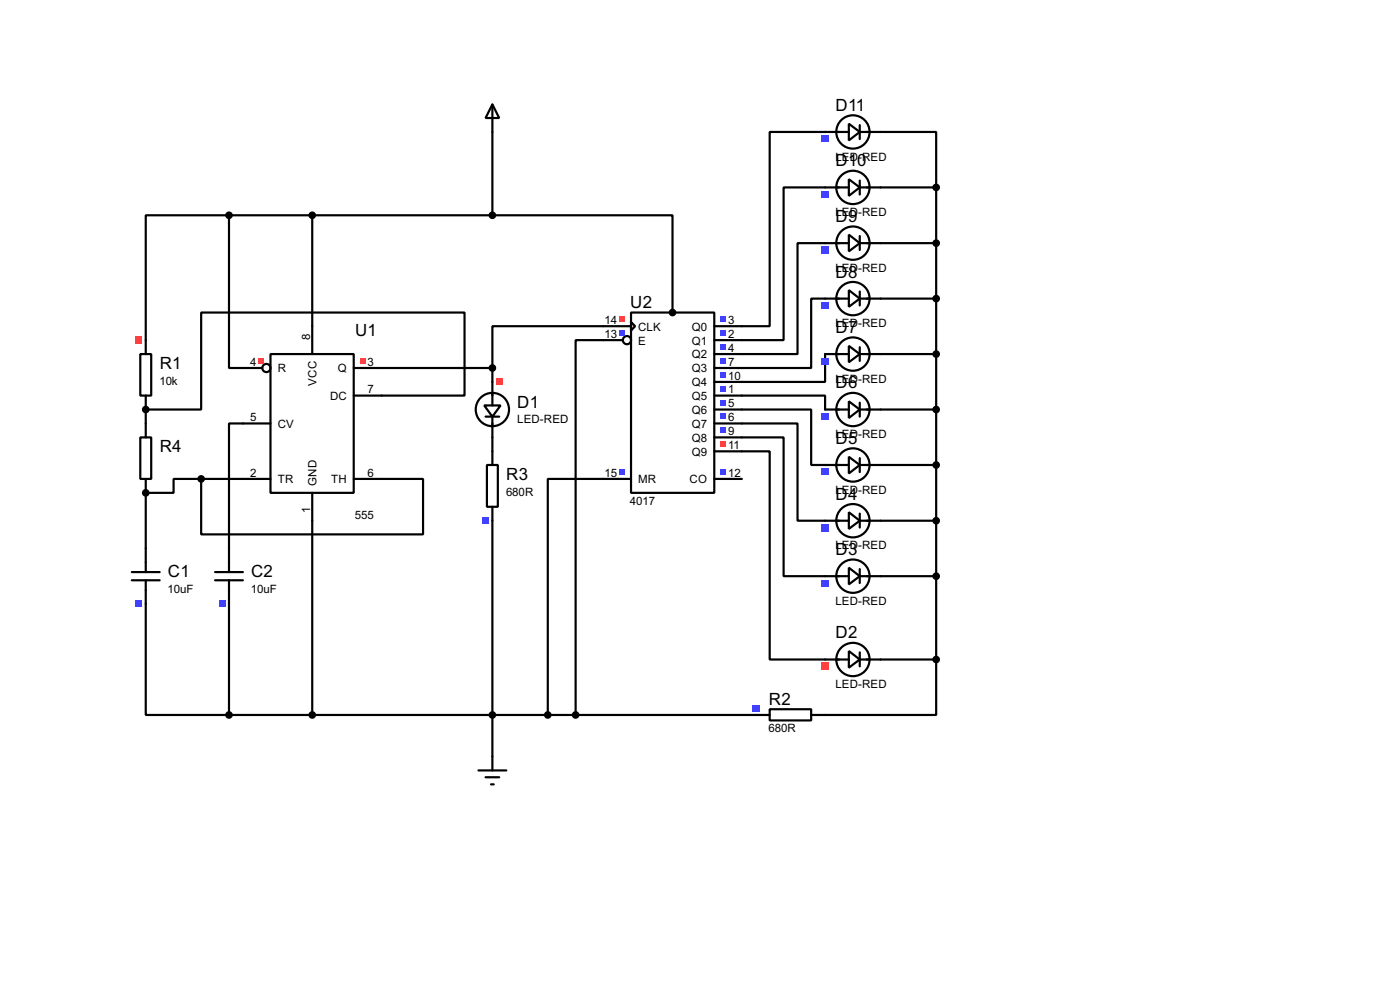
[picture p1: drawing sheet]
<svg xmlns="http://www.w3.org/2000/svg" width="256mm" height="180mm" viewBox="0 0 256 180" stroke-linecap="round" stroke-linejoin="round" font-family="sans-serif">
<g fill="none" stroke="#000" stroke-width=".4">
<path d="M42 39.4h-15.3v22.9M42 39.4v28h6.1M42 39.4h48.2M57.2 39.4v25.4M90.2 39.4h33v17.8M90.2 24.2v15.2M151.2 24.2h-10.2v35.5h-5.1M151.2 34.3h-7.6v28h-7.7M161.3 24.2h10.2v10.1M161.3 34.3h10.2M171.5 34.3v86.4M110.5 59.7h-20.3v7.7"/>
<path d="M151.2 54.7h-2.6v12.7h-12.7M151.2 44.5h-5.1v20.3h-10.2M161.3 44.5h10.2M161.3 54.7h10.2M49.6 64.8h15.2v25.4h-15.2zM49.6 77.5h-7.6v22.9M64.8 72.4h20.3v-15.2h-48.2v17.8h-10.2v2.5M64.8 67.4h25.4M90.2 67.4v2.5M110.5 62.3h-5v68.6M135.9 77.5h10.2v17.8h5.1M135.9 75h12.7v10.1h2.6"/>
<path d="M135.9 72.4h15.3v2.6M151.2 64.8v5.1h-15.3M161.3 64.8h10.2M161.3 75h10.2M36.9 87.7h-5.1v2.5h-5.1v10.2M36.9 87.7v10.1h40.6v-10.1h-12.7M36.9 87.7h12.7M57.2 90.2v40.7M90.2 80.1v2.5M90.2 95.3v43.2M110.5 87.7h-10.1v43.2M135.9 82.6h5.1v38.1h10.2"/>
<path d="M135.9 80.1h7.7v25.4h7.6M161.3 85.1h10.2M161.3 95.3h10.2M26.7 110.5v20.4h15.3M42 110.5v20.4M161.3 105.5h10.2M42 130.9h96.5M161.3 120.7h10.2M171.5 120.7v10.2h-20.3"/>
<circle cx="48.8" cy="67.4" r=".75"/>
</g>
<g fill="#000">
<circle cx="26.7" cy="75" r=".2"/>
<circle cx="26.7" cy="90.2" r=".2"/>
</g>
<g fill="#ff4040">
<path d="M47.4 65.6h1v1h-1z"/>
<path d="M66 65.6h1v1h-1z"/>
</g>
<g fill="none" stroke="#000" stroke-width=".4">
<path d="M110.5 59.7h5.1M115.6 57.2h15.3v33h-15.3zM115.6 59l.8 .7-.8 .8zM130.9 59.7h5M110.5 62.3h3.6M130.9 62.3h5M130.9 64.8h5M130.9 67.4h5M130.9 69.9h5M130.9 72.4h5M130.9 75h5M130.9 77.5h5"/>
<path d="M110.5 87.7h5.1M130.9 87.7h5M130.9 80.1h5M130.9 82.6h5"/>
<circle cx="114.8" cy="62.3" r=".75"/>
</g>
<path d="M113.5 58h1v1h-1z" fill="#ff4040"/>
<g fill="#4040ff">
<path d="M113.5 60.5h1v1h-1z"/>
<path d="M113.5 85.9h1v1h-1z"/>
<path d="M132 85.9h1v1h-1z"/>
<path d="M132 58h1v1h-1z"/>
<path d="M132 60.5h1v1h-1z"/>
<path d="M132 63h1v1.1h-1z"/>
<path d="M132 65.6h1v1h-1z"/>
<path d="M132 68.1h1v1h-1z"/>
<path d="M132 70.7h1v1h-1z"/>
<path d="M132 73.2h1v1h-1z"/>
<path d="M132 75.7h1v1.1h-1z"/>
<path d="M132 78.3h1v1h-1z"/>
</g>
<path d="M132 80.8h1v1h-1z" fill="#ff4040"/>
<g fill="none" stroke="#000" stroke-width=".4">
<path d="M88.7 74.2h3l-1.5 2.1zM89 76.3h2.5M90.2 69.9v4.3M90.2 76.3v3.8"/>
<circle cx="90.2" cy="75" r="3.1"/>
</g>
<path d="M90.9 69.3h1.2v1.2h-1.2z" fill="#ff4040"/>
<circle cx="90.2" cy="67.4" r=".5" fill="#000" stroke="#000" stroke-width=".4"/>
<path d="M25.7 64.8h2v7.6h-2zM26.7 62.3v2.5M26.7 72.4v2.6" fill="none" stroke="#000" stroke-width=".4"/>
<path d="M24.8 61.6h1.3v1.3h-1.3z" fill="#ff4040"/>
<g fill="none" stroke="#000" stroke-width=".4">
<path d="M155.5 119.2l2 1.5-2 1.5zM157.5 119.4v2.6M151.2 120.7h4.3M157.5 120.7h3.8"/>
<circle cx="156.2" cy="120.7" r="3.1"/>
</g>
<path d="M150.5 121.3h1.3v1.3h-1.3z" fill="#ff4040"/>
<g fill="none" stroke="#000" stroke-width=".4">
<path d="M151.2 105.5h4.3M155.5 103.9l2 1.6-2 1.5zM157.5 104.2v2.5M157.5 105.5h3.8"/>
<circle cx="156.2" cy="105.5" r="3.1"/>
</g>
<path d="M150.5 106.1h1.3v1.3h-1.3z" fill="#4040ff"/>
<g fill="none" stroke="#000" stroke-width=".4">
<path d="M151.2 95.3h4.3M155.5 93.8l2 1.5-2 1.5zM157.5 94v2.6M157.5 95.3h3.8"/>
<circle cx="156.2" cy="95.3" r="3.1"/>
</g>
<path d="M150.5 95.9h1.3v1.3h-1.3z" fill="#4040ff"/>
<g fill="none" stroke="#000" stroke-width=".4">
<path d="M151.2 85.1h4.3M155.5 83.6l2 1.5-2 1.6zM157.5 83.9v2.5M157.5 85.1h3.8"/>
<circle cx="156.2" cy="85.1" r="3.1"/>
</g>
<path d="M150.5 85.8h1.3v1.2h-1.3z" fill="#4040ff"/>
<g fill="none" stroke="#000" stroke-width=".4">
<path d="M151.2 75h4.3M155.5 73.5l2 1.5-2 1.5zM157.5 73.7v2.6M157.5 75h3.8"/>
<circle cx="156.2" cy="75" r="3.1"/>
</g>
<path d="M150.5 75.6h1.3v1.3h-1.3z" fill="#4040ff"/>
<g fill="none" stroke="#000" stroke-width=".4">
<path d="M151.2 64.8h4.3M155.5 63.3l2 1.5-2 1.5zM157.5 63.6v2.5M157.5 64.8h3.8"/>
<circle cx="156.2" cy="64.8" r="3.1"/>
</g>
<path d="M150.5 65.5h1.3v1.2h-1.3z" fill="#4040ff"/>
<g fill="none" stroke="#000" stroke-width=".4">
<path d="M151.2 54.7h4.3M155.5 53.1l2 1.6-2 1.5zM157.5 53.4v2.5M157.5 54.7h3.8"/>
<circle cx="156.2" cy="54.7" r="3.1"/>
</g>
<path d="M150.5 55.3h1.3v1.3h-1.3z" fill="#4040ff"/>
<g fill="none" stroke="#000" stroke-width=".4">
<path d="M151.2 44.5h4.3M155.5 43l2 1.5-2 1.5zM157.5 43.2v2.6M157.5 44.5h3.8"/>
<circle cx="156.2" cy="44.5" r="3.1"/>
</g>
<path d="M150.5 45.1h1.3v1.3h-1.3z" fill="#4040ff"/>
<g fill="none" stroke="#000" stroke-width=".4">
<path d="M151.2 24.2h4.3M155.5 22.7l2 1.5-2 1.5zM157.5 22.9v2.6M157.5 24.2h3.8"/>
<circle cx="156.2" cy="24.2" r="3.1"/>
</g>
<path d="M150.5 24.8h1.3v1.3h-1.3z" fill="#4040ff"/>
<g fill="none" stroke="#000" stroke-width=".4">
<path d="M151.2 34.3h4.3M155.5 32.8l2 1.5-2 1.6zM157.5 33.1v2.5M157.5 34.3h3.8"/>
<circle cx="156.2" cy="34.3" r="3.1"/>
</g>
<path d="M150.5 35h1.3v1.2h-1.3z" fill="#4040ff"/>
<g fill="#000" stroke="#000" stroke-width=".4">
<circle cx="171.5" cy="34.3" r=".5"/>
<circle cx="171.5" cy="54.7" r=".5"/>
<circle cx="171.5" cy="44.5" r=".5"/>
<circle cx="171.5" cy="75" r=".5"/>
<circle cx="171.5" cy="64.8" r=".5"/>
<circle cx="171.5" cy="95.3" r=".5"/>
<circle cx="171.5" cy="85.1" r=".5"/>
<circle cx="171.5" cy="105.5" r=".5"/>
</g>
<path d="M138.5 130.9h2.5M141 129.8h7.6v2.1h-7.6zM148.6 130.9h2.6" fill="none" stroke="#000" stroke-width=".4"/>
<path d="M137.8 129h1.3v1.2h-1.3z" fill="#4040ff"/>
<g fill="#000" stroke="#000" stroke-width=".4">
<circle cx="57.2" cy="39.4" r=".5"/>
<circle cx="123.2" cy="57.2" r=".5"/>
<circle cx="105.4" cy="130.9" r=".5"/>
<circle cx="171.5" cy="120.7" r=".5"/>
</g>
<path d="M89.2 85.1h2v7.7h-2zM90.2 82.6v2.5M90.2 92.8v2.5" fill="none" stroke="#000" stroke-width=".4"/>
<path d="M88.3 94.7h1.3v1.2h-1.3z" fill="#4040ff"/>
<g fill="#000" stroke="#000" stroke-width=".4">
<circle cx="41.9" cy="39.4" r=".5"/>
<circle cx="90.2" cy="39.4" r=".5"/>
<circle cx="26.7" cy="75" r=".5"/>
<circle cx="90.2" cy="130.9" r=".5"/>
<circle cx="100.3" cy="130.9" r=".5"/>
</g>
<g fill="none" stroke="#000" stroke-width=".4">
<path d="M90.2 19.1l1.3 2.5h-2.5zM90.2 19.1v5.1M26.7 77.5v2.6M25.7 80.1h2v7.6h-2zM26.7 87.7v2.5M24.2 104.7h5.1M24.2 106.2h5.1M26.7 100.4v4.3M26.7 106.2v4.3M90.2 138.5v2.5M87.7 141h5.1M89 142.3h2.5"/>
<path d="M90 143.6h.5"/>
</g>
<path d="M24.8 109.9h1.3v1.3h-1.3z" fill="#4040ff"/>
<circle cx="57.2" cy="130.9" r=".5" fill="#000" stroke="#000" stroke-width=".4"/>
<path d="M39.4 104.7h5.1M39.4 106.2h5.1M42 100.4v4.3M42 106.2v4.3" fill="none" stroke="#000" stroke-width=".4"/>
<path d="M40.1 109.9h1.2v1.3h-1.2z" fill="#4040ff"/>
<g fill="#000" stroke="#000" stroke-width=".4">
<circle cx="26.7" cy="90.2" r=".5"/>
<circle cx="36.8" cy="87.7" r=".5"/>
<circle cx="41.9" cy="130.9" r=".5"/>
</g>
<g font-size="3.5">
<text x="153.1" y="20.3">D11</text>
<text x="153.1" y="30.5">D10</text>
<text x="153.1" y="40.7">D9</text>
<text x="153.1" y="50.8">D8</text>
<text x="115.5" y="56.4">U2</text>
<text x="65.1" y="61.4">U1</text>
<text x="153.1" y="61">D7</text>
<text x="29.3" y="67.5">R1</text>
<text x="153.1" y="71.1">D6</text>
<text x="94.8" y="74.6">D1</text>
<text x="29.3" y="82.8">R4</text>
<text x="153.1" y="81.3">D5</text>
<text x="92.8" y="87.8">R3</text>
<text x="153.1" y="91.5">D4</text>
<text x="153.1" y="101.6">D3</text>
<text x="30.8" y="105.6">C1</text>
<text x="46" y="105.6">C2</text>
<text x="153.1" y="116.9">D2</text>
<text x="140.9" y="129">R2</text>
</g>
<g font-size="2.4">
<text x="153" y="29.4">LED-RED</text>
<text x="153" y="39.5">LED-RED</text>
<text x="153" y="49.7">LED-RED</text>
<text x="110.8" y="59.3">14</text>
<text x="133.4" y="59.3">3</text>
<text x="153" y="59.9">LED-RED</text>
<text x="56.8" y="62.2" transform="rotate(-90 56.8 62.2)">8</text>
<text x="110.8" y="61.9">13</text>
<text x="116.9" y="60.5">CLK</text>
<text x="116.9" y="63.1">E</text>
<text x="126.7" y="60.5">Q0</text>
<text x="126.7" y="63.1">Q1</text>
<text x="126.7" y="65.6">Q2</text>
<text x="133.4" y="61.9">2</text>
<text x="133.4" y="64.4">4</text>
<text x="29.2" y="70.4">10k</text>
<text x="45.9" y="67">4</text>
<text x="50.9" y="68.1">R</text>
<text x="58" y="70.6" transform="rotate(-90 58 70.6)">VCC</text>
<text x="61.9" y="68.1">Q</text>
<text x="67.4" y="72">7</text>
<text x="67.4" y="67">3</text>
<text x="126.7" y="68.1">Q3</text>
<text x="126.7" y="70.7">Q4</text>
<text x="133.4" y="67">7</text>
<text x="133.4" y="69.5">10</text>
<text x="133.4" y="72">1</text>
<text x="153" y="70.1">LED-RED</text>
<text x="45.9" y="77.1">5</text>
<text x="60.5" y="73.2">DC</text>
<text x="94.7" y="77.5">LED-RED</text>
<text x="126.7" y="73.2">Q5</text>
<text x="126.7" y="75.8">Q6</text>
<text x="133.4" y="74.6">5</text>
<text x="133.4" y="77.1">6</text>
<text x="50.9" y="78.3">CV</text>
<text x="126.7" y="78.3">Q7</text>
<text x="126.7" y="80.8">Q8</text>
<text x="126.7" y="83.4">Q9</text>
<text x="133.4" y="79.7">9</text>
<text x="133.4" y="82.2">11</text>
<text x="153" y="80.2">LED-RED</text>
<text x="45.9" y="87.3">2</text>
<text x="50.9" y="88.5">TR</text>
<text x="58" y="88.9" transform="rotate(-90 58 88.9)">GND</text>
<text x="60.7" y="88.5">TH</text>
<text x="67.4" y="87.3">6</text>
<text x="110.8" y="87.3">15</text>
<text x="116.9" y="88.5">MR</text>
<text x="126.3" y="88.5">CO</text>
<text x="133.4" y="87.3">12</text>
<text x="56.8" y="93.9" transform="rotate(-90 56.8 93.9)">1</text>
<text x="65" y="95">555</text>
<text x="92.7" y="90.8">680R</text>
<text x="115.4" y="92.4">4017</text>
<text x="153" y="90.4">LED-RED</text>
<text x="153" y="100.6">LED-RED</text>
<text x="30.7" y="108.5">10uF</text>
<text x="45.9" y="108.5">10uF</text>
<text x="153" y="110.7">LED-RED</text>
<text x="153" y="126">LED-RED</text>
<text x="140.8" y="134.1">680R</text>
</g>
</svg>
